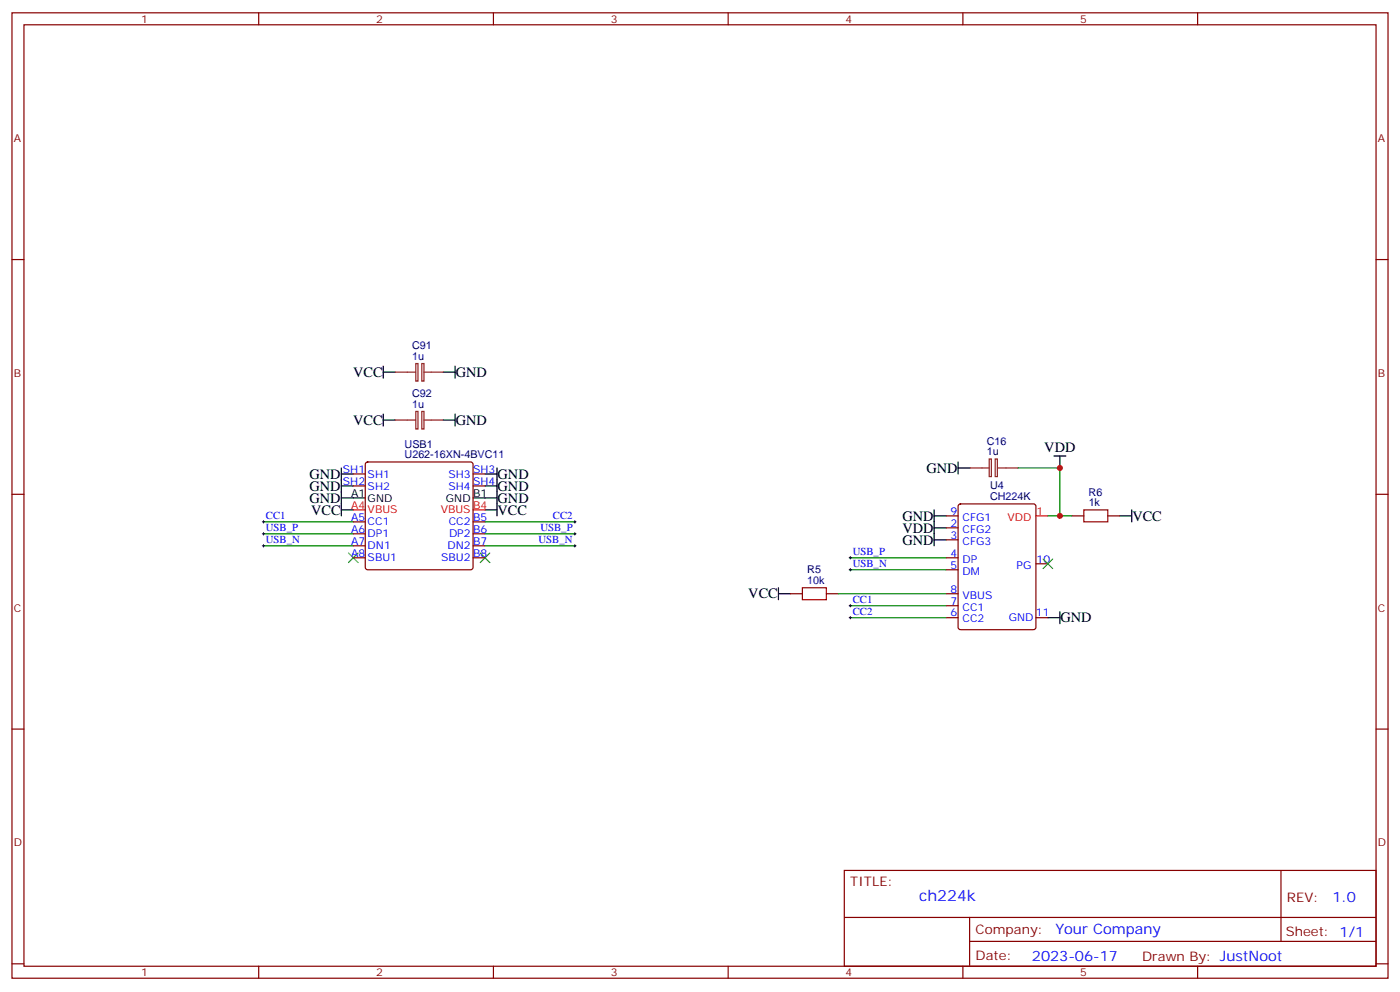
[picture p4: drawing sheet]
<svg xmlns="http://www.w3.org/2000/svg" width="412mm" height="292mm" viewBox="0 0 412 292" stroke-linecap="round" stroke-linejoin="round" font-family="sans-serif">
<g fill="none" stroke="#870000" stroke-width=".35">
<path d="M3.5 3.8h405.4v284.3h-405.4zM7.1 7.3h398.2v277.3h-398.2zM76.2 3.8v3.5M145.3 3.8v3.5M214.5 3.8v3.5M283.6 3.8v3.5M352.8 3.8v3.5M3.5 76.4h3.6M405.3 76.4h3.6M104.1 139.6h3.5M107.8 136.3l.5-.2h30.3l.5 .2 .2 .5v30.3l-.2 .5-.5 .2h-30.3l-.5-.2-.2-.5v-30.3zM139.3 139.6h3.6"/>
<path d="M3.5 145.6h3.6M104.1 153.7h3.5M104.1 157.2h3.5M104.1 143.1h3.5M139.3 153.7h3.6M139.3 157.2h3.6M139.3 143.1h3.6M278.7 155.5h3.5M278.7 159h3.5M278.7 151.9h3.5M282.5 148.6l.4-.2h21.5l.7 .4 .1 35.9-.5 .7-21.8 .1-.6-.5-.1-35.9zM315.7 151.9h3.6"/>
<path d="M326.3 151.9h3.5M405.3 145.6h3.6M104.1 164.3h3.5M104.1 160.8h3.5M139.3 164.3h3.6M139.3 160.8h3.6M232.8 174.9h3.6M243.4 174.9h3.5M278.7 164.3h3.5M278.7 167.8h3.5M278.7 178.4h3.5M278.7 174.9h3.5"/>
<path d="M305.2 166.1h3.5M278.7 181.9h3.5M305.2 181.9h3.5M3.5 214.7h3.6M405.3 214.7h3.6M248.7 256.4h156.6v28.2h-156.6zM377.3 256.4v20.9M248.7 270.2h156.5M285.6 277.3h119.6M285.6 270.2v14.1M3.5 283.9h3.6M76.2 284.6v3.5"/>
<path d="M145.3 284.6v3.5M214.5 284.6v3.5M283.6 284.6v3.5M352.8 284.6v3.5M405.3 283.9h3.6"/>
</g>
<path d="M104.1 150.2h3.5M139.3 150.2h3.6M305.2 151.9h3.5" fill="none" stroke="#f00" stroke-width=".35"/>
<path d="M116.4 109.6h6M122.5 107.1h.6v5.2h-.6zM124.2 107.1h.7v5.2h-.7zM124.9 109.6h5.6M116.4 123.7h6M122.5 121.2h.6v5.2h-.6zM124.2 121.2h.7v5.2h-.7zM124.9 123.7h5.6M285.8 137.8h5.6M291.4 135.2h.6v5.2h-.6zM293.2 135.2h.6v5.2h-.6zM293.9 137.8h6" fill="none" stroke="#8c2424" stroke-width=".35"/>
<g fill="none" stroke="#000" stroke-width=".35">
<path d="M112.9 109.6h3.5M112.9 107.8v3.6M130.5 109.6h3.6M134.1 107.8v3.6M100.5 137.8v14.1M100.5 139.6h3.6M112.9 123.7h3.5M112.9 122v3.5M130.5 123.7h3.6M134.1 122v3.5M142.9 139.6h3.5M146.4 137.8v14.1"/>
<path d="M282.2 137.8h3.6M282.2 136.1v3.5M310.4 134.3h3.6M312.2 134.3v3.5M100.5 146.6h7.1M100.5 143.1h3.6M100.5 150.2h3.6M139.3 146.6h7.1M142.9 143.1h3.5M142.9 150.2h3.5M275.2 151.9h3.5M275.2 150.2v10.6"/>
<path d="M275.2 159h3.5M275.2 155.5h3.5M329.8 151.9h3.6M333.4 150.2v3.5M229.3 174.9h3.5M229.3 173.1v3.5M308.7 181.9h3.5M312.2 180.2v3.5"/>
</g>
<path d="M102.7 162.9l2.8 2.8M105.5 162.9l-2.8 2.8M141.5 162.9l2.8 2.8M144.3 162.9l-2.8 2.8M307.3 164.6l2.8 2.9M310.1 164.6l-2.8 2.9" fill="none" stroke="#3c3" stroke-width=".35"/>
<path d="M319.3 150.2h7v3.5h-7zM236.4 173.1h7v3.5h-7z" fill="none" stroke="#a10000" stroke-width=".35"/>
<g fill="none" stroke="#008700" stroke-width=".35">
<path d="M299.9 137.8h12.3v14.1h-3.5M77.6 153.7h26.5M77.6 157.2h26.5M142.9 153.7h26.4M142.9 157.2h26.4M312.2 151.9h3.5M77.6 160.8h26.5M142.9 160.8h26.4M246.9 174.9h31.8M250.5 164.3h28.2M250.5 167.8h28.2M250.5 178.4h28.2"/>
<path d="M250.5 181.9h28.2"/>
</g>
<g fill="none" stroke="#000" stroke-width=".29">
<path d="M77.3 153.7h.7M77.3 157.2h.7M77.6 153.4v.7M77.6 156.9v.7M169 153.7h.7M169 157.2h.7M169.3 153.4v.7M169.3 156.9v.7M77.3 160.8h.7M77.6 160.4v.7M169 160.8h.7M169.3 160.4v.7"/>
<path d="M250.1 178.4h.7M250.1 167.8h.7M250.1 164.3h.7M250.5 163.9v.7M250.5 167.5v.7M250.5 178v.8M250.1 181.9h.7M250.5 181.6v.7"/>
</g>
<g fill="#c00">
<circle cx="312.2" cy="151.9" r=".88"/>
<circle cx="312.2" cy="137.8" r=".88"/>
</g>
<text font-size="4.6" fill="#00f" x="270.8" y="265.4">ch224k</text>
<g font-size="4.2">
<text x="104" y="111">VCC</text>
<text x="134.2" y="111">GND</text>
<text x="104" y="125.2">VCC</text>
<text x="134.2" y="125.1">GND</text>
<text x="307.6" y="133.1">VDD</text>
<text x="91.2" y="141">GND</text>
<text x="146.6" y="141">GND</text>
<text x="272.9" y="139.2">GND</text>
<text x="91.2" y="148.1">GND</text>
<text x="91.2" y="144.6">GND</text>
<text x="146.6" y="144.5">GND</text>
<text x="146.6" y="148.1">GND</text>
<text x="91.7" y="151.6">VCC</text>
<text x="146.6" y="151.6">VCC</text>
<text x="265.8" y="153.3">GND</text>
<text x="333.6" y="153.3">VCC</text>
<text x="265.8" y="160.4">GND</text>
<text x="265.8" y="156.9">VDD</text>
<text x="220.4" y="176.3">VCC</text>
<text x="312.4" y="183.3">GND</text>
</g>
<g font-size="4.2" fill="#00f">
<text x="392.5" y="265.6">1.0</text>
<text x="310.9" y="275.2">Your Company</text>
<text x="304" y="283">2023-06-17</text>
</g>
<g font-size="3.9" fill="#800">
<text x="250.5" y="260.9">TITLE:</text>
<text x="379.1" y="265.6">REV:</text>
<text x="287.4" y="275.1">Company:</text>
<text x="378.7" y="275.8">Sheet: 1/1</text>
<text x="287.4" y="282.8">Date:</text>
<text x="336.4" y="282.9">Drawn By: JustNoot</text>
</g>
<g font-size="3.2" fill="#800">
<text x="41.6" y="6.8">1</text>
<text x="110.8" y="6.8">2</text>
<text x="179.9" y="6.8">3</text>
<text x="249.1" y="6.8">4</text>
<text x="318.2" y="6.8">5</text>
<text x="4.1" y="41.9">A</text>
<text x="405.9" y="41.9">A</text>
<text x="4.1" y="111">B</text>
<text x="405.9" y="111">B</text>
<text x="4.1" y="180.2">C</text>
<text x="405.9" y="180.2">C</text>
<text x="4.1" y="249.3">D</text>
<text x="405.9" y="249.3">D</text>
<text x="41.6" y="287.6">1</text>
<text x="110.8" y="287.6">2</text>
<text x="179.9" y="287.6">3</text>
<text x="249.1" y="287.6">4</text>
<text x="318.2" y="287.6">5</text>
</g>
<g font-size="3.2" fill="#000080">
<text x="121.4" y="106">1u</text>
<text x="121.4" y="102.8">C91</text>
<text x="121.4" y="116.9">C92</text>
<text x="121.4" y="120.1">1u</text>
<text x="119.2" y="131.8">USB1</text>
<text x="290.7" y="131">C16</text>
<text x="119.2" y="135">U262-16XN-4BVC11</text>
<text x="290.7" y="134.1">1u</text>
<text x="291.7" y="147.4">CH224K</text>
<text x="291.7" y="144.1">U4</text>
<text x="320.7" y="145.9">R6</text>
<text x="320.7" y="149.1">1k</text>
<text x="237.8" y="168.9">R5</text>
<text x="237.8" y="172">10k</text>
</g>
<g font-size="3.2" fill="#00f">
<text x="101" y="142.8">SH2</text>
<text x="101" y="139.2">SH1</text>
<text x="108.3" y="140.7">SH1</text>
<text x="132.1" y="140.7">SH3</text>
<text x="139.3" y="142.8">SH4</text>
<text x="139.3" y="139.2">SH3</text>
<text x="108.3" y="144.2">SH2</text>
<text x="132.1" y="144.2">SH4</text>
<text x="78.3" y="152.8">CC1</text>
<text x="103.4" y="153.4">A5</text>
<text x="108.3" y="154.8">CC1</text>
<text x="132.2" y="154.8">CC2</text>
<text x="139.3" y="153.4">B5</text>
<text x="162.8" y="152.8">CC2</text>
<text x="280" y="155.1">2</text>
<text x="280" y="151.6">9</text>
<text x="283.5" y="153.4">CFG1</text>
<text x="78.3" y="156.4">USB_P</text>
<text x="78.3" y="159.9">USB_N</text>
<text x="103.4" y="156.9">A6</text>
<text x="103.4" y="160.4">A7</text>
<text x="108.3" y="158.3">DP1</text>
<text x="108.3" y="161.8">DN1</text>
<text x="131.8" y="161.8">DN2</text>
<text x="132.3" y="158.3">DP2</text>
<text x="139.3" y="156.9">B6</text>
<text x="139.3" y="160.4">B7</text>
<text x="158.6" y="159.9">USB_N</text>
<text x="159.2" y="156.4">USB_P</text>
<text x="280" y="158.6">3</text>
<text x="283.5" y="156.9">CFG2</text>
<text x="283.5" y="160.4">CFG3</text>
<text x="103.4" y="163.9">A8</text>
<text x="108.3" y="165.3">SBU1</text>
<text x="130" y="165.3">SBU2</text>
<text x="139.3" y="163.9">B8</text>
<text x="251.2" y="166.9">USB_N</text>
<text x="251.2" y="163.4">USB_P</text>
<text x="280" y="163.9">4</text>
<text x="280" y="167.5">5</text>
<text x="283.5" y="165.7">DP</text>
<text x="299.5" y="167.5">PG</text>
<text x="305.3" y="165.7">10</text>
<text x="283.5" y="169.2">DM</text>
<text x="251.2" y="177.5">CC1</text>
<text x="280" y="178">7</text>
<text x="280" y="174.5">8</text>
<text x="283.5" y="179.8">CC1</text>
<text x="283.5" y="176.3">VBUS</text>
<text x="251.2" y="181">CC2</text>
<text x="280" y="181.6">6</text>
<text x="283.5" y="183.3">CC2</text>
<text x="297.2" y="183">GND</text>
<text x="305.2" y="181.6">11</text>
</g>
<g font-size="3.2">
<text x="103.4" y="146.3">A1</text>
<text x="108.3" y="147.7">GND</text>
<text x="131.4" y="147.7">GND</text>
<text x="139.3" y="146.3">B1</text>
</g>
<g font-size="3.2" fill="#f00">
<text x="103.4" y="149.8">A4</text>
<text x="139.3" y="149.8">B4</text>
<text x="108.3" y="151.2">VBUS</text>
<text x="129.8" y="151.2">VBUS</text>
<text x="296.8" y="153.4">VDD</text>
<text x="305.3" y="151.6">1</text>
</g>
</svg>
